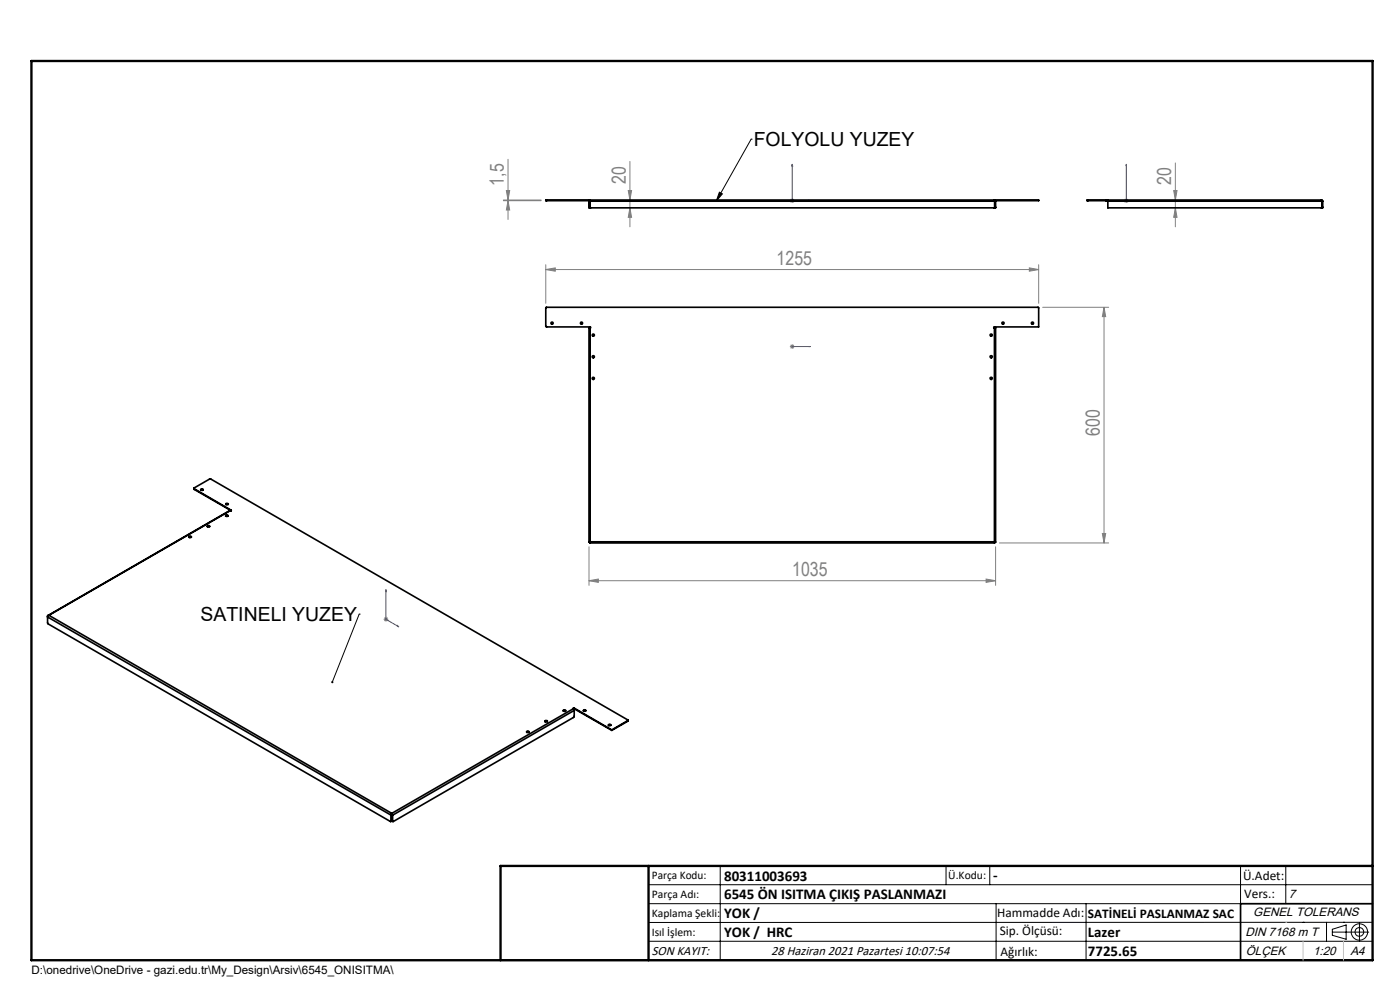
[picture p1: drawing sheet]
<svg xmlns="http://www.w3.org/2000/svg" width="297mm" height="210mm" viewBox="0 0 297 210" stroke-linecap="round" stroke-linejoin="round" font-family="sans-serif">
<g fill="none" stroke="#000" stroke-width=".21">
<path d="M159.3 29.5h.1M159.3 29.5l-7.4 13.2M152.6 40.8l.6 .3-1.3 1.6zM76.2 130.3h.1M76.2 130.3l-5.7 14.4M137.6 187.7h153.6M137.6 191.7h153.6M137.6 199.7h153.6M152.8 183.7v20M200.7 183.7v4M210 183.7v4M211.3 191.7v12"/>
<path d="M230.4 191.7v12M263.2 183.7v20M272.8 183.7v8M276.4 195.6h.1M281.4 195.6v4.1M282.6 197.7h7.8M282.6 197.1l3-.9v3l-3-.8zM285 195.6h.1M288.4 195.8v3.8M291.2 195.6l-153.6 .1"/>
<circle cx="288.4" cy="197.7" r="1.74"/>
<circle cx="288.4" cy="197.7" r=".93"/>
</g>
<g fill="none" stroke="#00f" stroke-width=".21">
<path d="M168.1 34.8l.1 .4h-.2zM168.1 34.8v7.8h3.8M238.9 34.8v.4v-.4M238.9 34.8v7.8M171.5 42.5l.4 .1h-.4zM238.9 42.5v.1zM238.9 42.6h.1M168 73.5h.2zM168.1 73.5h.1M168.1 73.5h3.8M171.9 73.5h-.4h.4M81.9 125.1l.1 .3h-.2z"/>
<path d="M81.9 125.1v6.3l2.7 1.6M84.3 132.7l.3 .3-.3-.1z"/>
</g>
<g fill="none" stroke="#808080" stroke-width=".21">
<path d="M107.8 33.8v12.8M133.6 34.2v13.9M249.3 34.6v13.5M106.8 42.6h8M106.8 42.4h8M107.4 40.4h.7l-.3 2zM107.8 42.6l.3 1.9h-.7zM115.8 57.2l2-.4v.7zM115.8 56.2v8.1M115.8 57.2h104.5M133.3 40.4h.7l-.4 2zM133.6 44.1l.4 2h-.7z"/>
<path d="M167.6 42.6h1M167.7 42.2l.7 .7M168.1 42.1v1M168.4 42.2l-.7 .7M218.4 56.8l1.9 .4-1.9 .3zM220.3 56.2v8.1M238.4 42.6h1.1M238.6 42.2l.7 .7M238.9 42.1v1M239.3 42.2l-.7 .7M249 40.4h.7l-.4 2zM249.3 44.1l.4 2h-.7z"/>
<path d="M167.6 73.5h1M167.7 73.2l.7 .7M168.1 73v1M168.4 73.2l-.7 .7M221.2 65.2h14M234.2 65.2l.4 2h-.7zM234.2 65.2v50M125 116v8.2M211.2 116v8.2M212 115.2h23.2M233.9 113.2h.7l-.4 2zM81.4 131.4h1"/>
<path d="M81.5 131l.7 .7M81.9 130.9v1M82.2 131l-.7 .7M125 123.2l1.9-.4v.7zM125 123.2h86.2M209.2 122.8l2 .4-2 .3z"/>
</g>
<path d="M291.2 191.7h-28v12M106.2 203.7h185" fill="none" stroke="#000" stroke-width=".35"/>
<path d="M6.7 12.9h284.5v190.8h-284.5zM137.6 183.7v20M291.2 183.7h-185v20" fill="none" stroke="#000" stroke-width=".5"/>
<path d="M272.8 195.6h.1M276.4 199.7v4M285 199.7v4" fill="none" stroke="#c0c0c0" stroke-width=".21"/>
<path d="M70.3 144.5v.3l.1 .1 .1-.2-.1 .2a.23 .23 0 0 0 .3-.2 .23 .23 0 0 0-.4-.2zM152.6 40.8l.6 .3-1.3 1.6z" fill="#000"/>
<g fill="#00f">
<path d="M84.3 132.7l.3 .3-.3-.1zM81.9 125.1l.1 .3h-.2z"/>
<path d="M171.5 42.5l.4 .1h-.4zM168.1 34.8l.1 .4h-.2zM171.5 73.5h.4zM168 73.5h.2z"/>
<path d="M238.9 42.5v.1zM238.9 34.8v.4z"/>
</g>
<g fill="#808080">
<path d="M209.2 122.8l2 .4-2 .3zM125 123.2l1.9-.4v.7z"/>
<path d="M115.8 57.2l2-.4v.7zM218.4 56.8l1.9 .4-1.9 .3z"/>
<path d="M133.6 44.1l.4 2h-.7zM133.3 40.4h.7l-.4 2zM249.3 44.1l.4 2h-.7zM249 40.4h.7l-.4 2z"/>
<path d="M107.4 40.4h.7l-.3 2zM107.8 42.6l.3 1.9h-.7zM234.2 65.2l.4 2h-.7zM233.9 113.2h.7l-.4 2z"/>
</g>
<g fill="none" stroke="#000" stroke-width=".35">
<path d="M116 42.4h-.2v.2h.2M116 42.4h104.3v.2h-9.1M116 42.4v.2M116 42.6h9M125 42.7l.2-.3-.1 .3M125 43.9v.2l.1-.2M125 42.7h.1M125 43.9h.1M125 42.7v1.2M125.1 42.7v1.2M125.1 42.7l.1 1.4h85.7l.1-1.4M125.1 42.7h85.9"/>
<path d="M125.2 42.6l-.1 .1M211 42.7v-.3l.2 .3M211 42.6l.1 .1M211.1 43.9v.2l.1-.2M211.1 42.7h.1M211.1 43.9h.1M211.1 42.7v1.2M211.2 42.7v1.2M230.8 42.4h-.2v.2h.2M230.8 42.4h3.8M230.8 42.6h3.8M230.8 42.4v.2"/>
<path d="M234.6 42.6h.2M234.6 42.4h.2M234.6 42.4v.2M234.8 42.6h.2M234.8 42.4h.2M234.8 42.4v.2M235 42.7v1.4h45.4v-1.4M235 42.4v.3M235 42.7h45.4M235 42.4h45.4M280.4 42.4v.3M280.4 42.4l.2 .3"/>
<path d="M280.4 42.6l.1 .1M280.5 43.9v.2l.1-.2M280.5 42.7h.1M280.5 43.9h.1M280.5 42.7v1.2M280.6 42.7v1.2M125.2 69.6v-.3h-9.3l-.1-.1v-3.9h104.5v4h-9.4l-.1 .2 .2 .1M125.2 69.6h-.2v45.4M125.2 69.6v45.3M211 69.6h.2v45.4M211 69.6v45.3M40.1 113.8a.25 .25 0 0 1 .3-.1 .25 .25 0 0 1 .2 .3 .28 .28 0 0 1-.3 .1 .28 .28 0 0 1-.2-.3z"/>
<path d="M40.1 113.9h.5M41.1 103.6l.1 .2M41.2 103.7v-.2l3.3-1.9h.2l88.5 51.1v.2M41.2 103.7l7.8 4.5M41.2 103.8l7.8 4.4M41.2 103.7v.1M42.6 103.8l.1-.1a.23 .23 0 0 1 .3 0 .23 .23 0 0 1 0 .3h-.3zM42.6 103.9h.5M44 111.6v-.1a.26 .26 0 0 1 .3 0 .26 .26 0 0 1 .2 .2 .31 .31 0 0 1-.5-.1zM44 111.7h.5M47.9 109.5h.5M47.9 109.3a.23 .23 0 0 1 .3-.1 .23 .23 0 0 1 .1 .3h-.4z"/>
<path d="M47.9 107h.5M47.9 106.8a.23 .23 0 0 1 .4-.1 .23 .23 0 0 1 0 .4l-.4-.1zM48.8 108.3l-38.6 22.3M48.8 108.3l-38.4 22.2M49 108.2v.2l-.2-.1M125.1 115.2h85.9M125.2 114.9l-.2 .1M125.2 114.9l-.1 .3M125.2 114.9h85.8M211 114.9l.2 .1M211 114.9v.3M10.1 130.7v1.5l.1 .2 72.6 41.9 .2-.1"/>
<path d="M10.1 130.7h.1M10.4 130.5l-.3 .4 72.9 42M10.4 130.5l-.3 .2M10.4 130.5l72.7 42M111.7 155.3h.5M111.8 155.1a.26 .26 0 0 1 .3 0 .26 .26 0 0 1 .1 .2 .25 .25 0 0 1-.3 .1 .25 .25 0 0 1-.1-.3zM115.6 152.9a.25 .25 0 0 1 .3-.1 .25 .25 0 0 1 .2 .3 .28 .28 0 0 1-.3 .1 .28 .28 0 0 1-.2-.3zM115.6 153.1h.5M119.5 150.8h.5M121.6 150.3l.2 .4M121.6 150.3h.2M121.6 150.3l-38.5 22.2"/>
<path d="M121.8 150.2h-.2v.1M121.8 150.7v1.2l-.1 .3-38.3 22.1-.1-.1M121.8 150.2l8 4.6M121.8 150.7l-38.5 22.2M121.8 150.2v.1M121.8 150.3l8 4.6M123.8 150.7v-.1a.24 .24 0 0 1 .3-.1 .24 .24 0 0 1 .1 .3l-.3 .1zM123.8 150.8h.5M129.1 153.8h.5M129.1 153.7a.26 .26 0 0 1 .3-.1 .26 .26 0 0 1 .2 .3 .25 .25 0 0 1-.3 .1 .25 .25 0 0 1-.2-.3zM129.8 154.8v.1M133.2 152.9l-3.4 1.9"/>
<path d="M133.2 152.9v.1M133.2 153l-3.4 1.9M133.2 152.8v.2M83 172.9v1.3M83.1 174.1l-.2 .2M83.1 172.9h-.1M83.1 172.9v1.2M83.1 174.1l-.1 .1M83.1 172.5l-.1 .4M83.1 172.7v.2M83.1 172.5l.2 .4M83.1 172.7l.1 .2"/>
<path d="M83.1 172.5v.2M83.2 174.1l.1 .2M83.2 172.9h.1M83.2 174.1l.1 .1M83.2 172.9v1.2M83.3 172.9v1.3"/>
<circle cx="117.1" cy="68.6" r=".23"/>
<circle cx="123.4" cy="68.6" r=".23"/>
<circle cx="125.9" cy="71.1" r=".23"/>
<circle cx="125.9" cy="75.7" r=".23"/>
<circle cx="210.3" cy="71.1" r=".24"/>
<circle cx="210.3" cy="75.7" r=".24"/>
<circle cx="212.8" cy="68.5" r=".24"/>
<circle cx="219" cy="68.6" r=".23"/>
<circle cx="125.9" cy="80.3" r=".23"/>
<circle cx="210.3" cy="80.3" r=".24"/>
<circle cx="119.8" cy="150.8" r=".21"/>
</g>
<g font-size="4.1">
<text x="159.9" y="31">FOLYOLU YUZEY</text>
<text x="42.5" y="131.7">SATINELI YUZEY</text>
</g>
<g font-size="4.1" fill="#808080">
<text x="106.9" y="39.4" transform="rotate(-90 106.9 39.4)">1,5</text>
<text x="132.7" y="38.9" transform="rotate(-90 132.7 38.9)">20</text>
<text x="248.5" y="39.2" transform="rotate(-90 248.5 39.2)">20</text>
<text x="164.8" y="56.2">1255</text>
<text x="233.3" y="92.5" transform="rotate(-90 233.3 92.5)">600</text>
<text x="168.1" y="122.2">1035</text>
</g>
<g font-size="3.2">
<text x="153.6" y="186.8">80311003693</text>
<text x="153.6" y="190.8">6545 ÖN ISITMA ÇIKIŞ PASLANMAZI</text>
<text x="210.7" y="186.6">-</text>
<text x="153.6" y="194.8">YOK /</text>
<text x="153.6" y="198.8">YOK / HRC</text>
<text x="230.8" y="198.7">Lazer</text>
<text x="230.8" y="202.8">7725.65</text>
</g>
<g font-size="2.8">
<text x="263.7" y="186.7">Ü.Adet:</text>
<text x="263.9" y="190.5">Vers.:</text>
<text x="211.5" y="194.5">Hammadde Adı:</text>
<text x="230.8" y="194.7">SATİNELİ PASLANMAZ SAC</text>
<text x="138.3" y="202.6">SON KAYIT:</text>
<text x="163.6" y="202.6">28 Haziran 2021 Pazartesi 10:07:54</text>
<text x="212.1" y="198.4">Sip. Ölçüsü:</text>
<text x="212.2" y="202.7">Ağırlık:</text>
</g>
<g font-size="2.6">
<text x="273.4" y="190.4">7</text>
<text x="265.9" y="194.4">GENEL TOLERANS</text>
<text x="264.2" y="198.5">DIN 7168 m T</text>
<text x="264.3" y="202.6">ÖLÇEK</text>
<text x="278.5" y="202.6">1:20</text>
<text x="286.5" y="202.6">A4</text>
</g>
<g font-size="2.5">
<text x="138.3" y="186.4">Parça Kodu:</text>
<text x="138.3" y="190.5">Parça Adı:</text>
<text x="201.2" y="186.5">Ü.Kodu:</text>
<text x="138.3" y="194.5">Kaplama Şekli:</text>
<text x="138.3" y="198.6">Isıl İşlem:</text>
<text x="6.7" y="206.7">D:\onedrive\OneDrive - gazi.edu.tr\My_Design\Arsiv\6545_ONISITMA\</text>
</g>
</svg>
